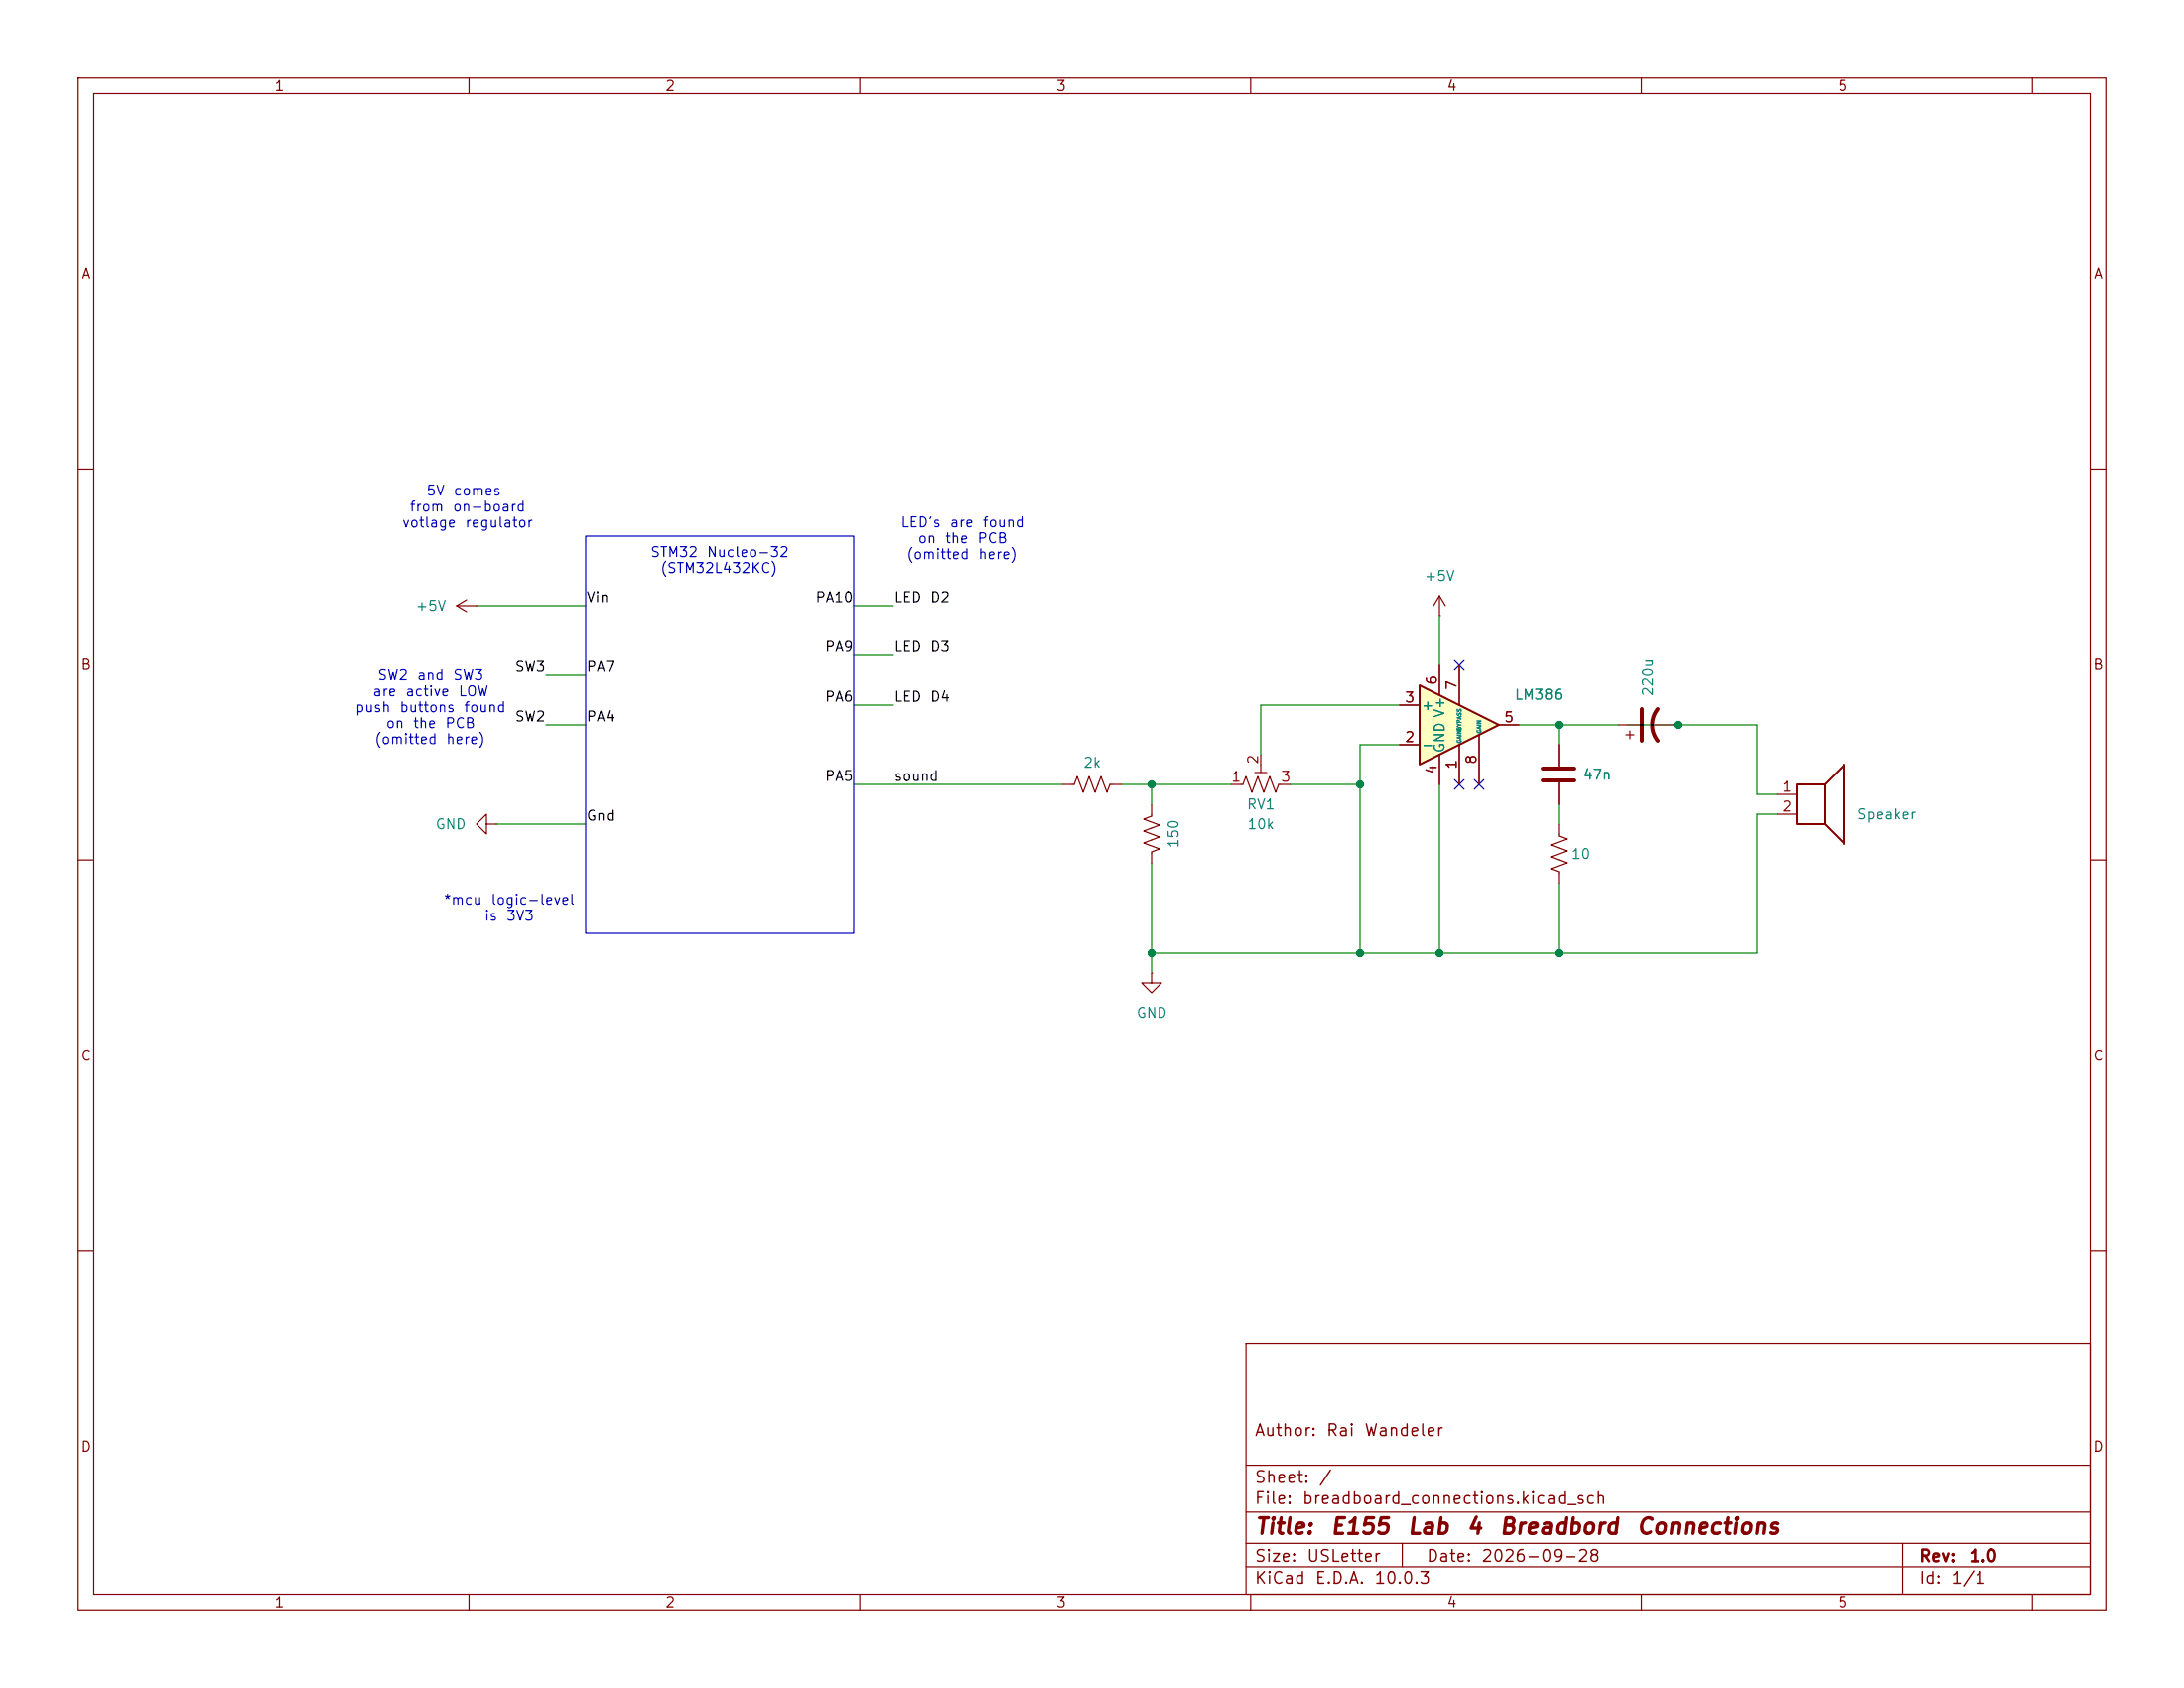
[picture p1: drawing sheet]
<svg xmlns="http://www.w3.org/2000/svg" width="279mm" height="216mm" viewBox="0 0 279 216" stroke-linecap="round" stroke-linejoin="round" font-family="sans-serif">
<g fill="none" stroke="#840000" stroke-width=".15">
<path d="M10 10h259.4v195.9h-259.4zM12 12h255.4v191.9h-255.4zM60 10v2M110 10v2M160 10v2M210 10v2M260 10v2M10 60h2M58.4 77.5l1.3 .7M58.4 77.5h2.6M59.7 76.7l-1.3 .8M61 77.5h.1"/>
<path d="M267.4 60h2M160.5 98.8h1.6M161.3 96.5v2.3M199.4 95.3v2.7M207 92.7h2.8M208 94h1M208.5 93.5v1M211.3 92.7h3.3M10 110h2M62.2 105.4v-1.3l-1.2 1.3 1.2 1.3v-1.3h1.3M63.5 105.4h.1M147.3 102.9v1.5l-1 .4 2 .7-2 .8 2 .8-2 .7 2 .8-1 .4v1.5"/>
<path d="M157.5 100.3h1.5l.4-1 .7 2 .8-2 .8 2 .7-2 .8 2 .4-1h1.5M199.4 100.1v2.8M227.3 101.6h2.6M227.3 104.1h2.6M267.4 110h2M10 160h2M159.4 171.9h108v32h-108zM267.4 160h2M159.4 197.4h108M159.4 193.4h108M159.4 187.4h108M179.4 197.4v3"/>
<path d="M243.4 197.4v6.5M60 203.9v2M110 203.9v2M159.4 200.4h108M160 203.9v2M210 203.9v2M260 203.9v2"/>
</g>
<path d="M229.9 100.3h3.5v5.1h-3.5zM233.4 100.3l2.6-2.5v10.2l-2.6-2.6" fill="none" stroke="#840000" stroke-width=".25"/>
<path d="M197.4 98.3h4M197.4 99.8h4M210.1 90.7v4M212.1 90.7a3.3 3.3 0 0 0 0 4" fill="none" stroke="#840000" stroke-width=".51"/>
<path d="M181.6 87.6l10.2 5.1-10.2 5.1z" fill="#ffffc2"/>
<path d="M181.6 87.6l10.2 5.1-10.2 5.1z" fill="none" stroke="#840000" stroke-width=".25"/>
<g fill="none" stroke="#840000" stroke-width=".15">
<path d="M184.1 78.7h.1M184.1 76.2v2.5M184.1 76.2l-.7 1.3M184.1 76.2l.8 1.3M179.1 95.3h2.5M179.1 90.2h2.5M184.1 85.1v3.8M184.1 96.5v3.8M186.7 85.1v5.1M186.7 95.3v5M189.2 94v6.3M191.8 92.7h2.5"/>
<path d="M199.4 95.3v2.7M135.9 100.3h1.5l.4-1 .8 2 .7-2 .8 2 .7-2 .8 2 .4-1h1.5M199.4 105.4v1.5l1 .4-2 .8 2 .7-2 .8 2 .8-2 .7 1 .4v1.5M199.4 100.1v2.8M147.3 124.5v1.2h1.3l-1.3 1.3-1.3-1.3h1.3M147.3 124.5h.1"/>
</g>
<g fill="none" stroke="#008400" stroke-width=".15">
<path d="M61 77.5h13.9M109.2 77.5h5.1M184.1 78.7v6.4M69.8 86.4h5.1M69.8 92.7h5.1M109.2 90.2h5.1M109.2 83.8h5.1M179.1 90.2h-17.8v6.3M179.1 95.3h-5.1v26.6M194.3 92.7h12.7M199.4 92.7v2.6M208.3 92.7h16.5v8.9h2.5"/>
<path d="M63.5 105.4h11.4M109.2 100.3h26.7M143.5 100.3h14M147.3 100.3v2.6M147.3 110.5v14M165.1 100.3h8.9M184.1 100.3v21.6M199.4 102.9v2.5M199.4 113v8.9M227.3 104.1h-2.5v17.8h-77.5"/>
</g>
<path d="M186.1 99.7l1.2 1.2M186.1 84.5l1.2 1.2M187.3 99.7l-1.2 1.2M187.3 84.5l-1.2 1.2M188.6 99.7l1.2 1.2M189.8 99.7l-1.2 1.2" fill="none" stroke="#000084" stroke-width=".15"/>
<path d="M74.9 68.6h34.3v50.8h-34.3z" fill="none" stroke="#0000c2" stroke-width=".15"/>
<g fill="#008400" stroke="#008400" stroke-width=".13">
<circle cx="147.3" cy="121.9" r=".46"/>
<circle cx="174" cy="121.9" r=".46"/>
<circle cx="174" cy="100.3" r=".46"/>
<circle cx="199.4" cy="92.7" r=".46"/>
<circle cx="214.6" cy="92.7" r=".46"/>
<circle cx="147.3" cy="100.3" r=".46"/>
<circle cx="184.1" cy="121.9" r=".46"/>
<circle cx="199.4" cy="121.9" r=".46"/>
</g>
<g font-size="2" fill="#840000">
<text x="160.4" y="196.7">Title:</text>
<text x="170.1" y="196.7">E155</text>
<text x="179.9" y="196.7">Lab</text>
<text x="187.5" y="196.7">4</text>
<text x="191.7" y="196.7">Breadbord</text>
<text x="209.3" y="196.7">Connections</text>
</g>
<g font-size="1.5" fill="#840000">
<text x="160.4" y="184">Author:</text>
<text x="169.6" y="184">Rai</text>
<text x="174.4" y="184">Wandeler</text>
<text x="160.4" y="190">Sheet:</text>
<text x="168.6" y="190">/</text>
<text x="160.4" y="192.7">File:</text>
<text x="166.5" y="192.7">breadboard_connections.kicad_sch</text>
<text x="160.4" y="202.9">KiCad</text>
<text x="160.4" y="200.1">Size:</text>
<text x="167.1" y="200.1">USLetter</text>
<text x="168.1" y="202.9">E.D.A.</text>
<text x="175.7" y="202.9">10.0.3</text>
<text x="182.4" y="200.1">Date:</text>
<text x="189.4" y="200.1">2026-09-28</text>
<text x="245.4" y="200.1">Rev:</text>
<text x="245.4" y="202.9">Id:</text>
<text x="249.5" y="202.9">1/1</text>
<text x="251.8" y="200.1">1.0</text>
</g>
<g font-size="1.3" fill="#840000">
<text x="35" y="12">1</text>
<text x="85" y="12">2</text>
<text x="135" y="12">3</text>
<text x="185" y="12">4</text>
<text x="235" y="12">5</text>
<text x="10.3" y="36">A</text>
<text x="267.7" y="36">A</text>
<text x="10.3" y="86">B</text>
<text x="184.1" y="87.7" transform="rotate(-90 184.1 87.7)">6</text>
<text x="186.7" y="88.3" transform="rotate(-90 186.7 88.3)">7</text>
<text x="267.7" y="86">B</text>
<text x="179.6" y="95.2">2</text>
<text x="179.6" y="90.1">3</text>
<text x="192.3" y="92.7">5</text>
<text x="157.4" y="100.3">1</text>
<text x="161.3" y="97.9" transform="rotate(-90 161.3 97.9)">2</text>
<text x="163.8" y="100.3">3</text>
<text x="184.1" y="99.1" transform="rotate(-90 184.1 99.1)">4</text>
<text x="186.7" y="98.5" transform="rotate(-90 186.7 98.5)">1</text>
<text x="189.2" y="97.9" transform="rotate(-90 189.2 97.9)">8</text>
<text x="227.9" y="101.6">1</text>
<text x="227.9" y="104.1">2</text>
<text x="10.3" y="136">C</text>
<text x="267.7" y="136">C</text>
<text x="10.3" y="186">D</text>
<text x="267.7" y="186">D</text>
<text x="35" y="205.9">1</text>
<text x="85" y="205.9">2</text>
<text x="135" y="205.9">3</text>
<text x="185" y="205.9">4</text>
<text x="235" y="205.9">5</text>
</g>
<g font-size="1.3" fill="#0000c2">
<text x="52.3" y="65.7">from</text>
<text x="54.4" y="63.7">5V</text>
<text x="57.8" y="65.7">on-board</text>
<text x="57.9" y="63.7">comes</text>
<text x="51.3" y="67.8">votlage</text>
<text x="59.4" y="67.8">regulator</text>
<text x="83.1" y="71.6">STM32</text>
<text x="90.3" y="71.6">Nucleo-32</text>
<text x="115.2" y="67.8">LED's</text>
<text x="115.9" y="71.9">(omitted</text>
<text x="117.3" y="69.8">on</text>
<text x="120.8" y="69.8">the</text>
<text x="121.4" y="67.8">are</text>
<text x="124.9" y="69.8">PCB</text>
<text x="125" y="71.9">here)</text>
<text x="125.6" y="67.8">found</text>
<text x="84.4" y="73.6">(STM32L432KC)</text>
<text x="47.6" y="89.4">are</text>
<text x="48.2" y="87.3">SW2</text>
<text x="51.8" y="89.4">active</text>
<text x="53.2" y="87.3">and</text>
<text x="57.9" y="87.3">SW3</text>
<text x="58.6" y="89.4">LOW</text>
<text x="45.4" y="91.4">push</text>
<text x="47.8" y="95.5">(omitted</text>
<text x="49.3" y="93.4">on</text>
<text x="51" y="91.4">buttons</text>
<text x="52.7" y="93.4">the</text>
<text x="56.9" y="93.4">PCB</text>
<text x="57" y="95.5">here)</text>
<text x="59.3" y="91.4">found</text>
<text x="56.6" y="116">*mcu</text>
<text x="61.9" y="118.1">is</text>
<text x="62.7" y="116">logic-level</text>
<text x="64.7" y="118.1">3V3</text>
</g>
<g font-size="1.3">
<text x="74.9" y="77.3">Vin</text>
<text x="104.2" y="77.3">PA10</text>
<text x="114.3" y="77.3">LED</text>
<text x="118.9" y="77.3">D2</text>
<text x="105.4" y="83.7">PA9</text>
<text x="114.3" y="83.7">LED</text>
<text x="118.9" y="83.7">D3</text>
<text x="65.8" y="86.2">SW3</text>
<text x="74.9" y="86.2">PA7</text>
<text x="65.8" y="92.6">SW2</text>
<text x="74.9" y="92.6">PA4</text>
<text x="105.4" y="90">PA6</text>
<text x="114.3" y="90">LED</text>
<text x="118.9" y="90">D4</text>
<text x="105.4" y="100.2">PA5</text>
<text x="114.3" y="100.2">sound</text>
<text x="74.9" y="105.3">Gnd</text>
</g>
<g font-size="1.3" fill="#008484">
<text x="182.1" y="74.6">+5V</text>
<text x="53.1" y="78.4">+5V</text>
<text x="193.7" y="89.8">LM386</text>
<text x="211.8" y="89.1" transform="rotate(-90 211.8 89.1)">220u</text>
<text x="181.7" y="91.1">+</text>
<text x="138.5" y="98.5">2k</text>
<text x="181.7" y="96.2">-</text>
<text x="185.1" y="96.4" transform="rotate(-90 185.1 96.4)">GND V+</text>
<text x="202.4" y="100">47n</text>
<text x="55.6" y="106.4">GND</text>
<text x="159.4" y="103.8">RV1</text>
<text x="159.5" y="106.4">10k</text>
<text x="237.5" y="105.1">Speaker</text>
<text x="151.1" y="108.6" transform="rotate(-90 151.1 108.6)">150</text>
<text x="200.9" y="110.2">10</text>
<text x="145.3" y="130.5">GND</text>
</g>
<g font-size=".5" fill="#008484">
<text x="187.1" y="95.1" transform="rotate(-90 187.1 95.1)">GAINBYPASS</text>
<text x="189.6" y="93.9" transform="rotate(-90 189.6 93.9)">GAIN</text>
</g>
</svg>
